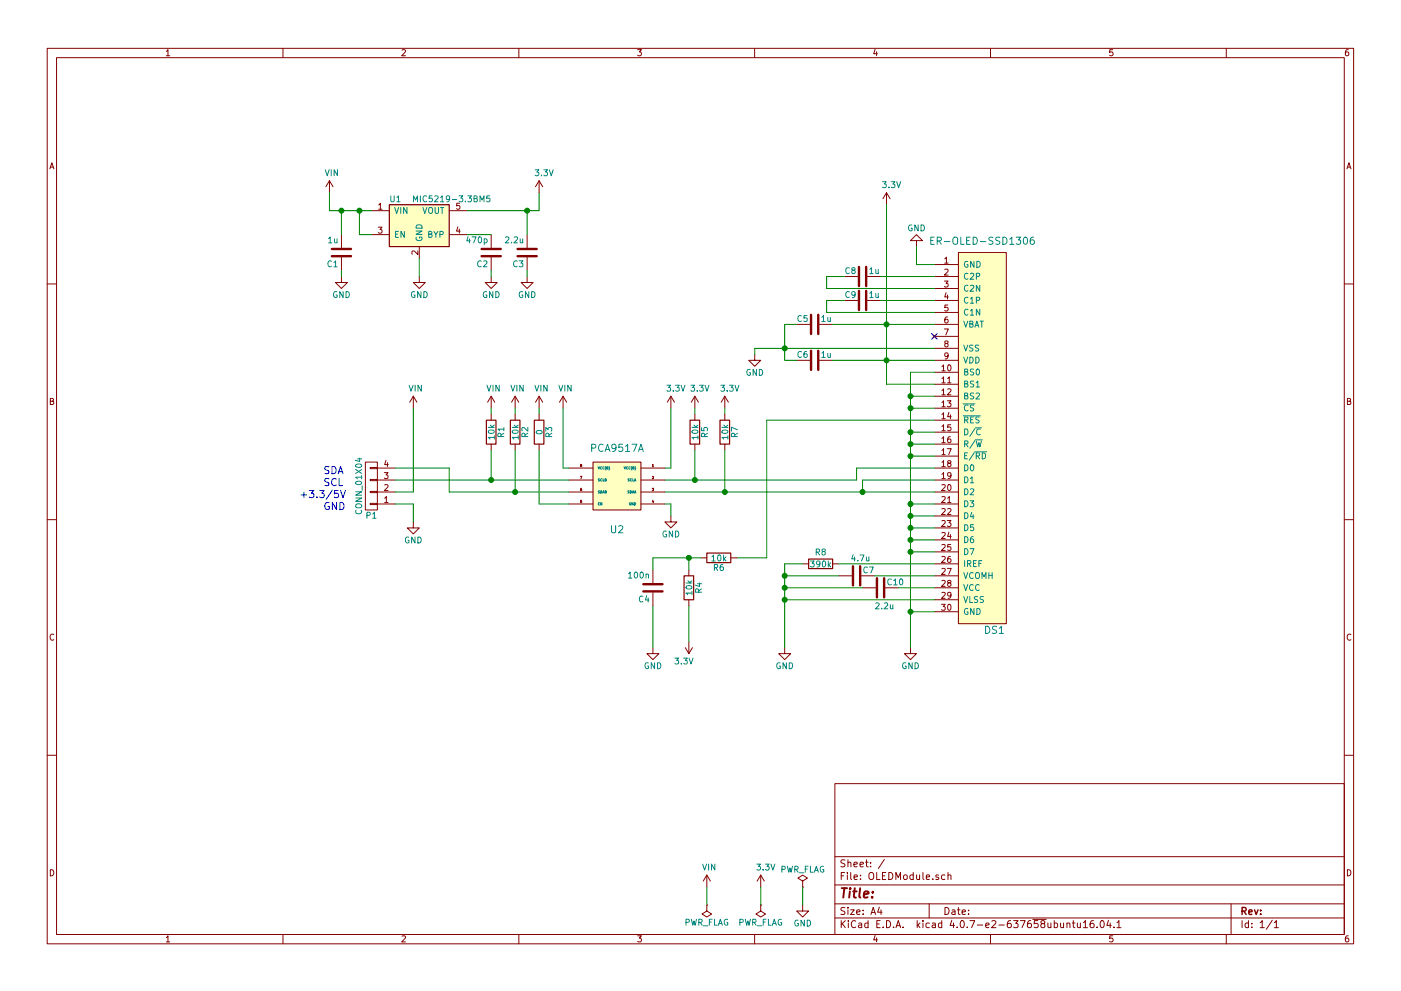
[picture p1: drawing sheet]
EESchema Schematic File Version 2
LIBS:power
LIBS:device
LIBS:transistors
LIBS:conn
LIBS:linear
LIBS:regul
LIBS:74xx
LIBS:cmos4000
LIBS:adc-dac
LIBS:memory
LIBS:xilinx
LIBS:microcontrollers
LIBS:dsp
LIBS:microchip
LIBS:analog_switches
LIBS:motorola
LIBS:texas
LIBS:intel
LIBS:audio
LIBS:interface
LIBS:digital-audio
LIBS:philips
LIBS:display
LIBS:cypress
LIBS:siliconi
LIBS:opto
LIBS:atmel
LIBS:contrib
LIBS:valves
LIBS:74xgxx
LIBS:5050_ws2811
LIBS:a4988-module
LIBS:ac-dc
LIBS:acs712
LIBS:actel
LIBS:adafruit
LIBS:adxl345
LIBS:allegro
LIBS:Altera
LIBS:AMS1117
LIBS:analog_devices
LIBS:ant
LIBS:at24c64
LIBS:battery_management
LIBS:bbd
LIBS:bc56-12EWA
LIBS:bosch
LIBS:brooktre
LIBS:cmos_ieee
LIBS:cp2103
LIBS:CP2102
LIBS:dc-dc
LIBS:dht11
LIBS:diode
LIBS:elec-unifil
LIBS:er-oled-ssd1306
LIBS:ESD_Protection
LIBS:esp8266ex
LIBS:esp8266-module
LIBS:fe
LIBS:ft232rq
LIBS:ftdi
LIBS:Gajda_opto
LIBS:GeekAmmo
LIBS:gennum
LIBS:graphic
LIBS:GS6300
LIBS:gy-a4988_module
LIBS:hc11
LIBS:hc541
LIBS:hc-05
LIBS:HC164
LIBS:hlk-rm04
LIBS:ir
LIBS:irf7907
LIBS:isp_6p
LIBS:l298n
LIBS:L9110
LIBS:LargeKickstarter
LIBS:Lattice
LIBS:LilyPad-Wearables
LIBS:LM2575
LIBS:logo
LIBS:logo-azura-wrench
LIBS:lt1129cst
LIBS:M25P05
LIBS:max
LIBS:max1538
LIBS:maxim
LIBS:mcp1640
LIBS:mcp1640b
LIBS:mcp73831
LIBS:MCP3208
LIBS:mechanical
LIBS:microchip_dspic33dsc
LIBS:microchip_pic10mcu
LIBS:microchip_pic12mcu
LIBS:microchip_pic16mcu
LIBS:microchip_pic18mcu
LIBS:microchip_pic32mcu
LIBS:miniusb
LIBS:motor_drivers
LIBS:motors
LIBS:mp2109dq
LIBS:MP2307DN
LIBS:mpu9250
LIBS:msp430
LIBS:na10-psu
LIBS:nordicsemi
LIBS:nrf24l01
LIBS:nxp_armmcu
LIBS:OF5032
LIBS:onsemi
LIBS:Oscillators
LIBS:pl2303
LIBS:pogopin
LIBS:powerint
LIBS:powerjack
LIBS:Power_Management
LIBS:pspice
LIBS:pt4115
LIBS:references
LIBS:relays
LIBS:rfcom
LIBS:RJ45-ENCODER
LIBS:rtl8196
LIBS:rv3029c2
LIBS:sensors
LIBS:silabs
LIBS:smd oscillator
LIBS:songle_relay
LIBS:SparkFun-Aesthetics
LIBS:SparkFun-AnalogIC
LIBS:SparkFun-Boards
LIBS:SparkFun-Capacitors
LIBS:SparkFun-Connectors
LIBS:SparkFun-DigitalIC
LIBS:SparkFun-DiscreteSemi
LIBS:SparkFun-Displays
LIBS:SparkFun-Electromechanical
LIBS:SparkFun-FreqCtrl
LIBS:SparkFun-LED
LIBS:SparkFun-Passives
LIBS:SparkFun-PowerIC
LIBS:SparkFun-Resistors
LIBS:SparkFun-Retired
LIBS:SparkFun-RF
LIBS:SparkFun-Sensors
LIBS:spiflash_16m
LIBS:st1s10
LIBS:stc12c5a60s2
LIBS:stepper_drivers
LIBS:stm8
LIBS:stm32
LIBS:STM32F100RBT6B
LIBS:stpdn
LIBS:supertex
LIBS:switches
LIBS:tcs3200d
LIBS:tda5144
LIBS:Teensy_3_and_LC_Series_Boards_v1.1
LIBS:test
LIBS:texas-msp
LIBS:tlv70233
LIBS:tp4056
LIBS:transf
LIBS:ts812c
LIBS:ttl_ieee
LIBS:usb_a
LIBS:usb-a-pcb
LIBS:usb_ax2
LIBS:User-Submitted
LIBS:video
LIBS:w25q32bv
LIBS:wiznet
LIBS:Worldsemi
LIBS:xc3s100etq144
LIBS:xc3s500evq100
LIBS:xc6slx9-tqg144
LIBS:XC9572-TQ100
LIBS:Xicor
LIBS:xilinx_spartan3_virtex4_and_5
LIBS:zetex
LIBS:Zilog
LIBS:рэс-49
LIBS:тпг-1
LIBS:frizzy_ICs
LIBS:OLEDModule-cache
EELAYER 25 0
EELAYER END
$Descr A4 11693 8268
encoding utf-8
Sheet 1 1
Title ""
Date ""
Rev ""
Comp ""
Comment1 ""
Comment2 ""
Comment3 ""
Comment4 ""
$EndDescr
$Comp
L ER-OLED-SSD1306 DS1
U 1 1
P 8100 3600
F 0 "DS1" H 8300 1950 60  0000 C CNN
F 1 "ER-OLED-SSD1306" H 8200 5200 60  0000 C CNN
F 2 "lib_fp:er-oled-ssd1306" H 8000 4400 60  0001 C CNN
F 3 "" H 8000 4400 60  0000 C CNN
	1    8100 3600
	1    0    0    -1  
$EndComp
$Comp
L GND #PWR01
U 1 1
P 7650 2050
F 0 "#PWR01" H 7650 1800 50  0001 C CNN
F 1 "GND" H 7650 1900 50  0000 C CNN
F 2 "" H 7650 2050 50  0001 C CNN
F 3 "" H 7650 2050 50  0001 C CNN
	1    7650 2050
	-1   0    0    1   
$EndComp
$Comp
L C C8
U 1 1
P 7200 2300
F 0 "C8" V 7150 2150 50  0000 L CNN
F 1 "1u" V 7150 2350 50  0000 L CNN
F 2 "lib_fp:C_0603" H 7238 2150 50  0001 C CNN
F 3 "" H 7200 2300 50  0001 C CNN
	1    7200 2300
	0    1    1    0   
$EndComp
$Comp
L 3.3V #SUPPLY02
U 1 1
P 7400 1700
F 0 "#SUPPLY02" H 7400 1700 50  0001 L BNN
F 1 "3.3V" H 7360 1840 50  0000 L BNN
F 2 "" H 7400 1700 60  0001 C CNN
F 3 "" H 7400 1700 60  0001 C CNN
	1    7400 1700
	1    0    0    -1  
$EndComp
$Comp
L C C9
U 1 1
P 7200 2500
F 0 "C9" V 7150 2350 50  0000 L CNN
F 1 "1u" V 7150 2550 50  0000 L CNN
F 2 "lib_fp:C_0603" H 7238 2350 50  0001 C CNN
F 3 "" H 7200 2500 50  0001 C CNN
	1    7200 2500
	0    1    1    0   
$EndComp
$Comp
L C C5
U 1 1
P 6800 2700
F 0 "C5" V 6750 2550 50  0000 L CNN
F 1 "1u" V 6750 2750 50  0000 L CNN
F 2 "lib_fp:C_0603" H 6838 2550 50  0001 C CNN
F 3 "" H 6800 2700 50  0001 C CNN
	1    6800 2700
	0    1    1    0   
$EndComp
$Comp
L GND #PWR03
U 1 1
P 6300 2950
F 0 "#PWR03" H 6300 2700 50  0001 C CNN
F 1 "GND" H 6300 2800 50  0000 C CNN
F 2 "" H 6300 2950 50  0001 C CNN
F 3 "" H 6300 2950 50  0001 C CNN
	1    6300 2950
	1    0    0    -1  
$EndComp
$Comp
L C C6
U 1 1
P 6800 3000
F 0 "C6" V 6750 2850 50  0000 L CNN
F 1 "1u" V 6750 3050 50  0000 L CNN
F 2 "lib_fp:C_0603" H 6838 2850 50  0001 C CNN
F 3 "" H 6800 3000 50  0001 C CNN
	1    6800 3000
	0    1    1    0   
$EndComp
$Comp
L GND #PWR04
U 1 1
P 7600 5400
F 0 "#PWR04" H 7600 5150 50  0001 C CNN
F 1 "GND" H 7600 5250 50  0000 C CNN
F 2 "" H 7600 5400 50  0001 C CNN
F 3 "" H 7600 5400 50  0001 C CNN
	1    7600 5400
	1    0    0    -1  
$EndComp
Wire Wire Line
	7800 2200 7650 2200
Wire Wire Line
	7650 2200 7650 2050
Wire Wire Line
	7350 2300 7800 2300
Wire Wire Line
	7050 2300 6900 2300
Wire Wire Line
	6900 2300 6900 2400
Wire Wire Line
	6900 2400 7800 2400
Wire Wire Line
	7350 2500 7800 2500
Wire Wire Line
	7050 2500 6900 2500
Wire Wire Line
	6900 2500 6900 2600
Wire Wire Line
	6900 2600 7800 2600
Wire Wire Line
	7400 1700 7400 3200
Wire Wire Line
	6950 2700 7800 2700
Connection ~ 7400 2700
Wire Wire Line
	6950 3000 7800 3000
Connection ~ 7400 3000
Wire Wire Line
	7400 3200 7800 3200
Wire Wire Line
	6650 2700 6550 2700
Wire Wire Line
	6550 2700 6550 3000
Wire Wire Line
	6550 3000 6650 3000
Wire Wire Line
	6300 2950 6300 2900
Wire Wire Line
	6300 2900 7800 2900
Connection ~ 6550 2900
Wire Wire Line
	7600 3100 7600 5400
Wire Wire Line
	7600 5100 7800 5100
Wire Wire Line
	7600 4600 7800 4600
Connection ~ 7600 5100
Wire Wire Line
	7800 4500 7600 4500
Connection ~ 7600 4600
Wire Wire Line
	7800 4400 7600 4400
Connection ~ 7600 4500
Wire Wire Line
	7800 4200 7600 4200
Connection ~ 7600 4400
Wire Wire Line
	7800 4300 7600 4300
Connection ~ 7600 4300
Wire Wire Line
	7800 3800 7600 3800
Connection ~ 7600 4200
Wire Wire Line
	7800 3700 7600 3700
Connection ~ 7600 3800
Wire Wire Line
	7800 3600 7600 3600
Connection ~ 7600 3700
Wire Wire Line
	7600 3400 7800 3400
Connection ~ 7600 3600
Wire Wire Line
	7600 3300 7800 3300
Connection ~ 7600 3400
Wire Wire Line
	7600 3100 7800 3100
Connection ~ 7600 3300
NoConn ~ 7800 2800
$Comp
L GND #PWR05
U 1 1
P 6550 5400
F 0 "#PWR05" H 6550 5150 50  0001 C CNN
F 1 "GND" H 6550 5250 50  0000 C CNN
F 2 "" H 6550 5400 50  0001 C CNN
F 3 "" H 6550 5400 50  0001 C CNN
	1    6550 5400
	1    0    0    -1  
$EndComp
$Comp
L C C10
U 1 1
P 7350 4900
F 0 "C10" V 7300 4950 50  0000 L CNN
F 1 "2.2u" V 7500 4850 50  0000 L CNN
F 2 "lib_fp:C_0603" H 7388 4750 50  0001 C CNN
F 3 "" H 7350 4900 50  0001 C CNN
	1    7350 4900
	0    1    1    0   
$EndComp
$Comp
L C C7
U 1 1
P 7150 4800
F 0 "C7" V 7100 4850 50  0000 L CNN
F 1 "4.7u" V 7000 4750 50  0000 L CNN
F 2 "lib_fp:C_0603" H 7188 4650 50  0001 C CNN
F 3 "" H 7150 4800 50  0001 C CNN
	1    7150 4800
	0    1    1    0   
$EndComp
$Comp
L R R8
U 1 1
P 6850 4700
F 0 "R8" V 6750 4700 50  0000 C CNN
F 1 "390k" V 6850 4700 50  0000 C CNN
F 2 "lib_fp:R_0603" V 6780 4700 50  0001 C CNN
F 3 "" H 6850 4700 50  0001 C CNN
	1    6850 4700
	0    1    1    0   
$EndComp
Wire Wire Line
	7500 4900 7800 4900
Wire Wire Line
	7300 4800 7800 4800
Wire Wire Line
	7800 4700 7000 4700
Wire Wire Line
	6550 5400 6550 4700
Wire Wire Line
	6550 4700 6700 4700
Wire Wire Line
	6550 4800 7000 4800
Connection ~ 6550 4800
Wire Wire Line
	7200 4900 6550 4900
Connection ~ 6550 4900
Wire Wire Line
	6550 5000 7800 5000
Connection ~ 6550 5000
$Comp
L R R4
U 1 1
P 5750 4900
F 0 "R4" V 5830 4900 50  0000 C CNN
F 1 "10k" V 5750 4900 50  0000 C CNN
F 2 "lib_fp:R_0603" V 5680 4900 50  0001 C CNN
F 3 "" H 5750 4900 50  0001 C CNN
	1    5750 4900
	1    0    0    -1  
$EndComp
$Comp
L R R6
U 1 1
P 6000 4650
F 0 "R6" V 6080 4650 50  0000 C CNN
F 1 "10k" V 6000 4650 50  0000 C CNN
F 2 "lib_fp:R_0603" V 5930 4650 50  0001 C CNN
F 3 "" H 6000 4650 50  0001 C CNN
	1    6000 4650
	0    1    1    0   
$EndComp
$Comp
L C C4
U 1 1
P 5450 4900
F 0 "C4" H 5475 5000 50  0000 L CNN
F 1 "100n" H 5475 4800 50  0000 L CNN
F 2 "lib_fp:C_0603" H 5488 4750 50  0001 C CNN
F 3 "" H 5450 4900 50  0001 C CNN
	1    5450 4900
	-1   0    0    1   
$EndComp
$Comp
L GND #PWR06
U 1 1
P 5450 5400
F 0 "#PWR06" H 5450 5150 50  0001 C CNN
F 1 "GND" H 5450 5250 50  0000 C CNN
F 2 "" H 5450 5400 50  0001 C CNN
F 3 "" H 5450 5400 50  0001 C CNN
	1    5450 5400
	1    0    0    -1  
$EndComp
Wire Wire Line
	5450 5400 5450 5050
$Comp
L 3.3V #SUPPLY07
U 1 1
P 5750 5350
F 0 "#SUPPLY07" H 5750 5350 50  0001 L BNN
F 1 "3.3V" H 5710 5490 50  0000 L BNN
F 2 "" H 5750 5350 60  0001 C CNN
F 3 "" H 5750 5350 60  0001 C CNN
	1    5750 5350
	-1   0    0    1   
$EndComp
Wire Wire Line
	5750 5350 5750 5050
Wire Wire Line
	5450 4750 5450 4650
Wire Wire Line
	5450 4650 5850 4650
Wire Wire Line
	5750 4750 5750 4650
Connection ~ 5750 4650
Wire Wire Line
	6150 4650 6400 4650
Wire Wire Line
	6400 4650 6400 3500
Wire Wire Line
	6400 3500 7800 3500
$Comp
L PCA9517A U2
U 1 1
P 5150 4050
F 0 "U2" H 5150 3690 60  0000 C CNN
F 1 "PCA9517A" H 5150 4370 60  0000 C CNN
F 2 "lib_fp:TSSOP-8_3x3mm_Pitch0.65mm" H 5150 4050 60  0001 C CNN
F 3 "" H 5150 4050 60  0001 C CNN
	1    5150 4050
	-1   0    0    -1  
$EndComp
Wire Wire Line
	5550 4000 7150 4000
Wire Wire Line
	7150 4000 7150 3900
Wire Wire Line
	7150 3900 7800 3900
Wire Wire Line
	7800 4000 7200 4000
Wire Wire Line
	7200 4000 7200 4100
Wire Wire Line
	5550 4100 7800 4100
Connection ~ 7200 4100
$Comp
L R R5
U 1 1
P 5800 3600
F 0 "R5" V 5880 3600 50  0000 C CNN
F 1 "10k" V 5800 3600 50  0000 C CNN
F 2 "lib_fp:R_0603" V 5730 3600 50  0001 C CNN
F 3 "" H 5800 3600 50  0001 C CNN
	1    5800 3600
	1    0    0    -1  
$EndComp
$Comp
L R R7
U 1 1
P 6050 3600
F 0 "R7" V 6130 3600 50  0000 C CNN
F 1 "10k" V 6050 3600 50  0000 C CNN
F 2 "lib_fp:R_0603" V 5980 3600 50  0001 C CNN
F 3 "" H 6050 3600 50  0001 C CNN
	1    6050 3600
	1    0    0    -1  
$EndComp
$Comp
L 3.3V #SUPPLY08
U 1 1
P 5800 3400
F 0 "#SUPPLY08" H 5800 3400 50  0001 L BNN
F 1 "3.3V" H 5760 3540 50  0000 L BNN
F 2 "" H 5800 3400 60  0001 C CNN
F 3 "" H 5800 3400 60  0001 C CNN
	1    5800 3400
	1    0    0    -1  
$EndComp
$Comp
L 3.3V #SUPPLY09
U 1 1
P 6050 3400
F 0 "#SUPPLY09" H 6050 3400 50  0001 L BNN
F 1 "3.3V" H 6010 3540 50  0000 L BNN
F 2 "" H 6050 3400 60  0001 C CNN
F 3 "" H 6050 3400 60  0001 C CNN
	1    6050 3400
	1    0    0    -1  
$EndComp
Wire Wire Line
	5800 3400 5800 3450
Wire Wire Line
	6050 3400 6050 3450
Wire Wire Line
	5800 3750 5800 4000
Connection ~ 5800 4000
Wire Wire Line
	6050 3750 6050 4100
Connection ~ 6050 4100
$Comp
L 3.3V #SUPPLY010
U 1 1
P 5600 3400
F 0 "#SUPPLY010" H 5600 3400 50  0001 L BNN
F 1 "3.3V" H 5560 3540 50  0000 L BNN
F 2 "" H 5600 3400 60  0001 C CNN
F 3 "" H 5600 3400 60  0001 C CNN
	1    5600 3400
	1    0    0    -1  
$EndComp
Wire Wire Line
	5600 3400 5600 3900
Wire Wire Line
	5600 3900 5550 3900
$Comp
L GND #PWR011
U 1 1
P 5600 4300
F 0 "#PWR011" H 5600 4050 50  0001 C CNN
F 1 "GND" H 5600 4150 50  0000 C CNN
F 2 "" H 5600 4300 50  0001 C CNN
F 3 "" H 5600 4300 50  0001 C CNN
	1    5600 4300
	1    0    0    -1  
$EndComp
Wire Wire Line
	5550 4200 5600 4200
Wire Wire Line
	5600 4200 5600 4300
$Comp
L R R3
U 1 1
P 4500 3600
F 0 "R3" V 4580 3600 50  0000 C CNN
F 1 "0" V 4500 3600 50  0000 C CNN
F 2 "lib_fp:R_0603" V 4430 3600 50  0001 C CNN
F 3 "" H 4500 3600 50  0001 C CNN
	1    4500 3600
	1    0    0    -1  
$EndComp
$Comp
L R R2
U 1 1
P 4300 3600
F 0 "R2" V 4380 3600 50  0000 C CNN
F 1 "10k" V 4300 3600 50  0000 C CNN
F 2 "lib_fp:R_0603" V 4230 3600 50  0001 C CNN
F 3 "" H 4300 3600 50  0001 C CNN
	1    4300 3600
	1    0    0    -1  
$EndComp
$Comp
L R R1
U 1 1
P 4100 3600
F 0 "R1" V 4180 3600 50  0000 C CNN
F 1 "10k" V 4100 3600 50  0000 C CNN
F 2 "lib_fp:R_0603" V 4030 3600 50  0001 C CNN
F 3 "" H 4100 3600 50  0001 C CNN
	1    4100 3600
	1    0    0    -1  
$EndComp
$Comp
L VIN #SUPPLY012
U 1 1
P 4700 3400
F 0 "#SUPPLY012" H 4700 3400 50  0001 L BNN
F 1 "VIN" H 4660 3540 50  0000 L BNN
F 2 "" H 4700 3400 60  0001 C CNN
F 3 "" H 4700 3400 60  0001 C CNN
	1    4700 3400
	1    0    0    -1  
$EndComp
$Comp
L VIN #SUPPLY013
U 1 1
P 4500 3400
F 0 "#SUPPLY013" H 4500 3400 50  0001 L BNN
F 1 "VIN" H 4460 3540 50  0000 L BNN
F 2 "" H 4500 3400 60  0001 C CNN
F 3 "" H 4500 3400 60  0001 C CNN
	1    4500 3400
	1    0    0    -1  
$EndComp
$Comp
L VIN #SUPPLY014
U 1 1
P 4300 3400
F 0 "#SUPPLY014" H 4300 3400 50  0001 L BNN
F 1 "VIN" H 4260 3540 50  0000 L BNN
F 2 "" H 4300 3400 60  0001 C CNN
F 3 "" H 4300 3400 60  0001 C CNN
	1    4300 3400
	1    0    0    -1  
$EndComp
$Comp
L VIN #SUPPLY015
U 1 1
P 4100 3400
F 0 "#SUPPLY015" H 4100 3400 50  0001 L BNN
F 1 "VIN" H 4060 3540 50  0000 L BNN
F 2 "" H 4100 3400 60  0001 C CNN
F 3 "" H 4100 3400 60  0001 C CNN
	1    4100 3400
	1    0    0    -1  
$EndComp
$Comp
L CONN_01X04 P1
U 1 1
P 3100 4050
F 0 "P1" H 3100 4300 50  0000 C CNN
F 1 "CONN_01X04" V 3200 4050 50  0000 C CNN
F 2 "lib_fp:JST_PH_S4B-PH-SM4-TB_04x2.00mm_Angled" H 3100 4050 50  0001 C CNN
F 3 "" H 3100 4050 50  0001 C CNN
	1    3100 4050
	-1   0    0    1   
$EndComp
$Comp
L VIN #SUPPLY016
U 1 1
P 3450 3400
F 0 "#SUPPLY016" H 3450 3400 50  0001 L BNN
F 1 "VIN" H 3410 3540 50  0000 L BNN
F 2 "" H 3450 3400 60  0001 C CNN
F 3 "" H 3450 3400 60  0001 C CNN
	1    3450 3400
	1    0    0    -1  
$EndComp
Wire Wire Line
	3450 4100 3300 4100
$Comp
L GND #PWR017
U 1 1
P 3450 4350
F 0 "#PWR017" H 3450 4100 50  0001 C CNN
F 1 "GND" H 3450 4200 50  0000 C CNN
F 2 "" H 3450 4350 50  0001 C CNN
F 3 "" H 3450 4350 50  0001 C CNN
	1    3450 4350
	1    0    0    -1  
$EndComp
Wire Wire Line
	3300 4200 3450 4200
Wire Wire Line
	3450 4200 3450 4350
Wire Wire Line
	4100 3400 4100 3450
Wire Wire Line
	4300 3400 4300 3450
Wire Wire Line
	4500 3400 4500 3450
Wire Wire Line
	4700 3400 4700 3900
Wire Wire Line
	4700 3900 4750 3900
Wire Wire Line
	3300 4000 4750 4000
Wire Wire Line
	3450 4100 3450 3400
Wire Wire Line
	3300 3900 3750 3900
Wire Wire Line
	3750 3900 3750 4100
Wire Wire Line
	3750 4100 4750 4100
Wire Wire Line
	4100 3750 4100 4000
Connection ~ 4100 4000
Wire Wire Line
	4300 3750 4300 4100
Connection ~ 4300 4100
Wire Wire Line
	4500 3750 4500 4200
Wire Wire Line
	4500 4200 4750 4200
Text Notes 2700 4250 0    60   ~ 0
GND\n
Text Notes 2700 3950 0    60   ~ 0
SDA\n
Text Notes 2700 4050 0    60   ~ 0
SCL\n
Text Notes 2500 4150 0    60   ~ 0
+3.3/5V\n
$Comp
L MIC5219-3.3BM5 U1
U 1 1
P 3500 1850
F 0 "U1" H 3250 2050 50  0000 L CNN
F 1 "MIC5219-3.3BM5" H 4100 2050 50  0000 R CNN
F 2 "lib_fp:SOT-23-5" H 4150 1600 50  0001 C CIN
F 3 "" H 3500 1850 50  0000 C CNN
	1    3500 1850
	1    0    0    -1  
$EndComp
$Comp
L C C1
U 1 1
P 2850 2100
F 0 "C1" H 2875 2200 50  0000 L CNN
F 1 "1u" H 2875 2000 50  0000 L CNN
F 2 "lib_fp:C_0603" H 2888 1950 50  0001 C CNN
F 3 "" H 2850 2100 50  0001 C CNN
	1    2850 2100
	-1   0    0    1   
$EndComp
$Comp
L VIN #SUPPLY018
U 1 1
P 2750 1600
F 0 "#SUPPLY018" H 2750 1600 50  0001 L BNN
F 1 "VIN" H 2710 1740 50  0000 L BNN
F 2 "" H 2750 1600 60  0001 C CNN
F 3 "" H 2750 1600 60  0001 C CNN
	1    2750 1600
	1    0    0    -1  
$EndComp
Wire Wire Line
	2750 1600 2750 1750
Wire Wire Line
	2750 1750 3100 1750
Wire Wire Line
	2850 1950 2850 1750
Connection ~ 2850 1750
$Comp
L GND #PWR019
U 1 1
P 2850 2300
F 0 "#PWR019" H 2850 2050 50  0001 C CNN
F 1 "GND" H 2850 2150 50  0000 C CNN
F 2 "" H 2850 2300 50  0001 C CNN
F 3 "" H 2850 2300 50  0001 C CNN
	1    2850 2300
	1    0    0    -1  
$EndComp
Wire Wire Line
	2850 2250 2850 2300
Wire Wire Line
	3100 1950 3000 1950
Wire Wire Line
	3000 1950 3000 1750
Connection ~ 3000 1750
$Comp
L GND #PWR020
U 1 1
P 3500 2300
F 0 "#PWR020" H 3500 2050 50  0001 C CNN
F 1 "GND" H 3500 2150 50  0000 C CNN
F 2 "" H 3500 2300 50  0001 C CNN
F 3 "" H 3500 2300 50  0001 C CNN
	1    3500 2300
	1    0    0    -1  
$EndComp
Wire Wire Line
	3500 2300 3500 2150
$Comp
L C C2
U 1 1
P 4100 2100
F 0 "C2" H 4125 2200 50  0000 L CNN
F 1 "470p" H 4125 2000 50  0000 L CNN
F 2 "lib_fp:C_0603" H 4138 1950 50  0001 C CNN
F 3 "" H 4100 2100 50  0001 C CNN
	1    4100 2100
	-1   0    0    1   
$EndComp
$Comp
L C C3
U 1 1
P 4400 2100
F 0 "C3" H 4425 2200 50  0000 L CNN
F 1 "2.2u" H 4425 2000 50  0000 L CNN
F 2 "lib_fp:C_0603" H 4438 1950 50  0001 C CNN
F 3 "" H 4400 2100 50  0001 C CNN
	1    4400 2100
	-1   0    0    1   
$EndComp
Wire Wire Line
	3900 1950 4100 1950
Wire Wire Line
	4400 1750 4400 1950
$Comp
L GND #PWR021
U 1 1
P 4100 2300
F 0 "#PWR021" H 4100 2050 50  0001 C CNN
F 1 "GND" H 4100 2150 50  0000 C CNN
F 2 "" H 4100 2300 50  0001 C CNN
F 3 "" H 4100 2300 50  0001 C CNN
	1    4100 2300
	1    0    0    -1  
$EndComp
$Comp
L GND #PWR022
U 1 1
P 4400 2300
F 0 "#PWR022" H 4400 2050 50  0001 C CNN
F 1 "GND" H 4400 2150 50  0000 C CNN
F 2 "" H 4400 2300 50  0001 C CNN
F 3 "" H 4400 2300 50  0001 C CNN
	1    4400 2300
	1    0    0    -1  
$EndComp
Wire Wire Line
	4400 2250 4400 2300
Wire Wire Line
	4100 2250 4100 2300
$Comp
L 3.3V #SUPPLY023
U 1 1
P 4500 1600
F 0 "#SUPPLY023" H 4500 1600 50  0001 L BNN
F 1 "3.3V" H 4460 1740 50  0000 L BNN
F 2 "" H 4500 1600 60  0001 C CNN
F 3 "" H 4500 1600 60  0001 C CNN
	1    4500 1600
	1    0    0    -1  
$EndComp
Wire Wire Line
	4500 1750 4500 1600
Connection ~ 4400 1750
$Comp
L PWR_FLAG #FLG024
U 1 1
P 6700 7400
F 0 "#FLG024" H 6700 7475 50  0001 C CNN
F 1 "PWR_FLAG" H 6700 7550 50  0000 C CNN
F 2 "" H 6700 7400 50  0001 C CNN
F 3 "" H 6700 7400 50  0001 C CNN
	1    6700 7400
	1    0    0    -1  
$EndComp
$Comp
L PWR_FLAG #FLG025
U 1 1
P 6350 7550
F 0 "#FLG025" H 6350 7625 50  0001 C CNN
F 1 "PWR_FLAG" H 6350 7700 50  0000 C CNN
F 2 "" H 6350 7550 50  0001 C CNN
F 3 "" H 6350 7550 50  0001 C CNN
	1    6350 7550
	-1   0    0    1   
$EndComp
$Comp
L GND #PWR026
U 1 1
P 6700 7550
F 0 "#PWR026" H 6700 7300 50  0001 C CNN
F 1 "GND" H 6700 7400 50  0000 C CNN
F 2 "" H 6700 7550 50  0001 C CNN
F 3 "" H 6700 7550 50  0001 C CNN
	1    6700 7550
	1    0    0    -1  
$EndComp
$Comp
L 3.3V #SUPPLY027
U 1 1
P 6350 7400
F 0 "#SUPPLY027" H 6350 7400 50  0001 L BNN
F 1 "3.3V" H 6310 7540 50  0000 L BNN
F 2 "" H 6350 7400 60  0001 C CNN
F 3 "" H 6350 7400 60  0001 C CNN
	1    6350 7400
	1    0    0    -1  
$EndComp
$Comp
L PWR_FLAG #FLG028
U 1 1
P 5900 7550
F 0 "#FLG028" H 5900 7625 50  0001 C CNN
F 1 "PWR_FLAG" H 5900 7700 50  0000 C CNN
F 2 "" H 5900 7550 50  0001 C CNN
F 3 "" H 5900 7550 50  0001 C CNN
	1    5900 7550
	-1   0    0    1   
$EndComp
$Comp
L VIN #SUPPLY029
U 1 1
P 5900 7400
F 0 "#SUPPLY029" H 5900 7400 50  0001 L BNN
F 1 "VIN" H 5860 7540 50  0000 L BNN
F 2 "" H 5900 7400 60  0001 C CNN
F 3 "" H 5900 7400 60  0001 C CNN
	1    5900 7400
	1    0    0    -1  
$EndComp
Wire Wire Line
	5900 7400 5900 7550
Wire Wire Line
	6350 7550 6350 7400
Wire Wire Line
	6700 7400 6700 7550
Wire Wire Line
	3900 1750 4500 1750
$EndSCHEMATC
